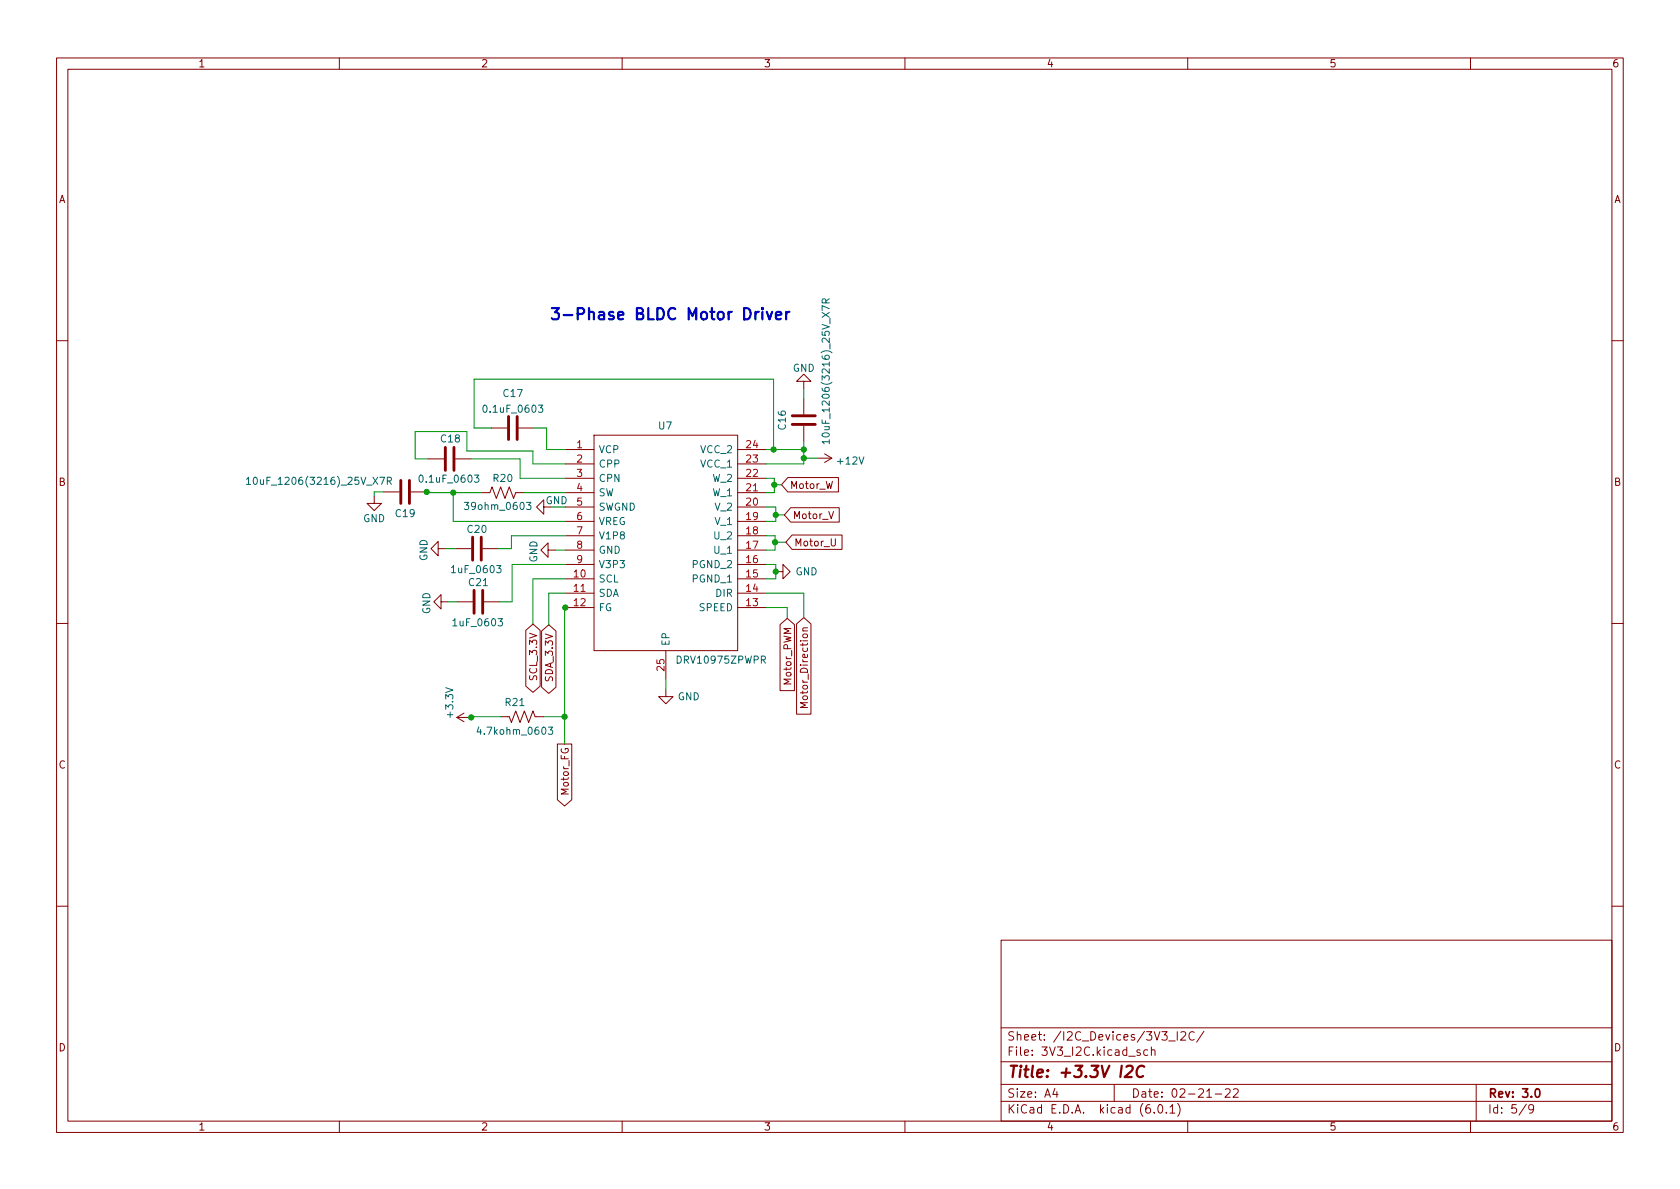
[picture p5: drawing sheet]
<svg xmlns="http://www.w3.org/2000/svg" width="297mm" height="210mm" viewBox="0 0 297 210" stroke-linecap="round" stroke-linejoin="round" font-family="sans-serif">
<g fill="none" stroke="#840000" stroke-width=".18">
<path d="M10 10.2h277v190.1h-277zM12 12.2h273v186.1h-273zM60 10.2v2M110 10.2v2M160 10.2v2M210 10.2v2M260 10.2v2M10 60.2h2M86.9 75.7h2.8M91.7 75.7h2.8M99.9 79.5h5.1M105 77h25.4v38.1h-25.4z"/>
<path d="M130.4 79.5h5.1M142.1 67.4h1.3l-1.3-1.2-1.3 1.2h1.3v1.3M142.1 70.5v2.8M142.1 75.3v2.8M285 60.2h2M66.2 87.8v1.2h1.2l-1.2 1.3-1.3-1.3h1.3M67.8 87h2.8M72.6 87h2.8M75.7 81.1h2.8M77.5 97v-1.2l-1.3 1.2 1.3 1.3v-1.3h1.2M80.5 97h2.8M80.5 81.1h2.8"/>
<path d="M85.1 87.1h1.5l.4-1 .8 2 .7-2 .8 2 .7-2 .8 2 .4-1h1.5M85.3 97h2.8M96.1 89.7v-1.3l-1.2 1.3 1.2 1.2v-1.2h1.3M96.9 97.3v-1.3l-1.3 1.3 1.3 1.2v-1.2h1.3M99.9 99.8h5.1M99.9 97.3h5.1M99.9 94.7h5.1M99.9 92.2h5.1M99.9 82h5.1M99.9 89.7h5.1M99.9 87.1h5.1M99.9 84.6h5.1"/>
<path d="M130.4 99.8h5.1M130.4 97.3h5.1M130.4 94.7h5.1M130.4 92.2h5.1M130.4 82h5.1M130.4 89.7h5.1M130.4 87.1h5.1M130.4 84.6h5.1M139.3 84.4h8.9v2.6h-8.9l-1.1-1.3zM139.8 89.8h8.6v2.5h-8.6l-1.1-1.2zM140 94.6h8.9v2.5h-8.9l-1.1-1.2zM144.5 81h2.6"/>
<path d="M145.8 80.3l1.3 .7M146.5 90.4l.5 1.3 .4-1.3M147 95.3v1l.2 .2h.4l.1-.2v-1M147.1 81l-1.3 .8M10 110.2h2M78 106.4v-1.2l-1.3 1.2 1.3 1.3v-1.3h1.2M80.8 106.4h2.8M85.6 106.4h2.8M93 111.5l1.2-1.1 1.3 1.1v9.8l-1.3 1.1-1.2-1.1zM95.8 111.6l1.2-1.1 1.3 1.1v9.9l-1.3 1.1-1.2-1.1zM99.9 102.4h5.1M99.9 104.9h5.1"/>
<path d="M99.9 107.4h5.1M117.7 115.1v5M130.4 102.4h5.1M130.4 104.9h5.1M130.4 107.4h5.1M137.2 101.1h1.2v-1.3l1.3 1.3-1.3 1.3v-1.3M137.9 110.5l1.3-1.2 1.3 1.2v11.6h-2.6zM140.8 110.3l1.3-1.1 1.3 1.1v16h-2.6zM142.8 111l-.8 .1-.1 .3 .2 .2M285 110.2h2M80.8 126.9h2.5M80.8 126.9l1.2 .7"/>
<path d="M82 126.1l-1.2 .8M88.5 126.7h1.5l.4 1.1 .8-2.1 .7 2.1 .8-2.1 .8 2.1 .7-2.1 .4 1h1.5M98.6 131.6h2.5v9.8l-1.3 1.1-1.2-1.1zM117.7 121.9v1.3h1.3l-1.3 1.3-1.2-1.3h1.2M142.8 124.3h-1.3l.9 .4-.9 .4h1.3M10 160.2h2M177 166.3h108v32h-108zM285 160.2h2M60 198.3v2M110 198.3v2M160 198.3v2M177 194.8h108"/>
<path d="M177 191.8h108M177 187.8h108M177 181.8h108M186.5 192.5l-.4 1h1M186.9 193v1M197 191.8v3M201.6 185.7l-.4-.1-.2 .2 .1 .3 .5 .1v.4h-.6M202.9 185.7l-.4-.1-.3 .3v.4l.2 .3h.5M203.6 185.8l.2-.2 .3 .1 .1 .9M203.6 185.1v1.5M204.1 196.7v.1M204.9 195.4l.2-.1a.81 .81 0 0 1 .6 .7 .81 .81 0 0 1-.3 .8h-.2a.81 .81 0 0 1-.6-.6 .81 .81 0 0 1 .3-.8z"/>
<path d="M206.2 196.7v.1M206.6 184.1h1.2M206.9 195.8l.4-.5v1.5M206.9 196.8h.8M208.1 182.4v1.5M208.2 195.1a1.72 1.72 0 0 1 0 2.3M208.8 182.6l.6-.2 .2 .2v.3l-.9 1h.9M210 198.3v2M211.1 182.6a.6 .6 0 0 0-.7 0 .6 .6 0 0 0-.2 .7 .56 .56 0 0 0 .3 .6 .56 .56 0 0 0 .6-.1M212.9 182.4l-1.3 1.9M214.9 193.5h1.1M216.6 192.7l.6-.2 .2 .2 .1 .3-.9 1h.9"/>
<path d="M218.1 192.7l.5-.2 .3 .2v.3l-.9 1h.9M260 198.3v2M261 191.8v6.5M269.9 195.3l-1.3 1.9M271.2 196l-.3 .3h-.3l-.3-.3 .1-.6 .5-.1 .2 .2a.99 .99 0 0 1-.4 1.3h-.3"/>
</g>
<path d="M271.6 192.6l.2-.1a.82 .82 0 0 1 .6 .7 .82 .82 0 0 1-.3 .8h-.2a.81 .81 0 0 1-.6-.6 .81 .81 0 0 1 .3-.8z" fill="none" stroke="#840000" stroke-width=".3"/>
<path d="M199.2 188.7l.3-.2h.5a.45 .45 0 0 1 .3 .5l-.2 .3-1.3 1.2h1.3M202.3 188.7a.88 .88 0 0 0-1-.1 .88 .88 0 0 0-.3 1 .69 .69 0 0 0 .3 .8 .69 .69 0 0 0 .8-.1" fill="none" stroke="#840000" stroke-width=".4"/>
<path d="M78.7 79.1v4.1M80.3 79.1v4.1M89.9 73.7v4M91.4 73.7v4M140.1 73.5h4M140.1 75.1h4M70.9 85v4M72.4 85v4M83.6 95v4.1M85.1 95v4.1M83.8 104.4v4.1M85.3 104.4v4.1" fill="none" stroke="#840000" stroke-width=".51"/>
<g fill="none" stroke="#006464" stroke-width=".18">
<path d="M146 53.6v-.6l-.2-.2-.3 .1-.1 .7h1.2M146.6 52.8l-.6 .5M95.2 71.6h.8l-.5 .5 .4 .1v.6l-.2 .1-.5-.1M146.6 78.1h-1.2l.3 .4M146.6 77.7v.8M43.6 84.8l.3-.4v1.3M43.6 85.7h.7M68.5 85.1l.6-.1 .1-.2-.1-.3-.6-.1v1.3M68.8 85.1l.4 .6M82.1 88.8h.8l-.5 .5 .4 .1v.6l-.2 .1-.5-.1M83.9 84h.8l-.5 .5 .4 .1v.6l-.2 .1-.5-.1M93.1 88.8h.8l-.4 .5 .3 .1v.6l-.2 .1-.5-.1"/>
<path d="M84.7 128.5l-.3 .9h.7M96.9 128.6h.8l-.4 .5 .4 .1v.5l-.2 .2-.6-.2"/>
</g>
<path d="M134.8 54.5l-.1 .1 .1 .1 .1-.1-.1-.1v.2M134.8 55.1v1.4M135.6 55.1l.5 1.4 .4-1.4M137.2 55.8l.9-.2v-.4l-.6-.1-.3 .3 .1 1 .2 .1 .6-.1M139 55.1v1.4M139.6 55.1a.51 .51 0 0 0-.6 .4" fill="none" stroke="#0000c2" stroke-width=".4"/>
<g fill="none" stroke="#009600" stroke-width=".18">
<path d="M86.9 75.7h-3.1v-8.6h53v12.4M94.5 75.7h2.1v3.8h3.3M135.5 79.5h6.6M142.1 68.7v1.8M142.1 78.1v3.9h-6.6M67.8 87h-1.6v.8M75.4 87v.1h9.7M75.7 81.1h-2.3v-4.8h9.1v3.5h11.7v2.2h5.7M78.7 97h1.8M80.1 87.1v5.1h19.8M83.3 81.1h8.6v3.5h8M92.7 87.1h7.2"/>
<path d="M98.2 97.3h1.7M99.9 99.8h-9.3v6.6h-2.2M99.9 94.7h-9.5v2.3h-2.3M135.5 84.6h1.4v2.5h-1.4M135.5 89.7h1.7v2.5h-1.7M135.5 94.7h1.5v2.6h-1.5M135.5 99.8h1.7v2.6h-1.7M136.9 85.7h1.3M137 95.9h1.9M137.2 91.1h1.5M142.1 81h2.4M79.2 106.4h1.6"/>
<path d="M99.9 107.4h-.1v24.2M99.9 104.9h-2.9v5.6M99.9 102.4h-5.7v8M135.5 107.4h3.7v1.9M135.5 104.9h6.6v4.3M88.5 126.7h-5.2v.2M96.1 126.7h3.7M117.7 120.1v1.8"/>
</g>
<g fill="#009600" stroke="#009600" stroke-width=".18">
<circle cx="99.8" cy="126.7" r=".46"/>
<circle cx="83.3" cy="126.9" r=".46"/>
<circle cx="136.9" cy="85.7" r=".46"/>
<circle cx="137" cy="95.9" r=".46"/>
<circle cx="137.2" cy="91.1" r=".46"/>
<circle cx="136.8" cy="79.5" r=".46"/>
<circle cx="142.1" cy="79.5" r=".46"/>
<circle cx="142.1" cy="81" r=".46"/>
<circle cx="137.2" cy="101.1" r=".46"/>
<circle cx="99.9" cy="107.4" r=".46"/>
<circle cx="75.4" cy="87" r=".46"/>
<circle cx="80.1" cy="87.1" r=".46"/>
</g>
<text font-size="2.8" fill="#0000c2" x="97" y="56.6">3-Phase BLDC Motor Driver</text>
<text font-size="2.8" fill="#840000" x="178" y="190.6">Title: +3.3V I2C</text>
<g font-size="2.1" fill="#840000">
<text x="178" y="184">Sheet: /I2C_Devices/3V3_I2C/</text>
<text x="178" y="186.7">File: 3V3_I2C.kicad_sch</text>
<text x="178" y="196.9">KiCad E.D.A. kicad (6.0.1)</text>
<text x="178" y="194.1">Size: A4</text>
<text x="200" y="194.1">Date: 02-21-22</text>
<text x="263" y="194.1">Rev: 3.0</text>
<text x="263" y="196.9">Id: 5/9</text>
</g>
<g font-size="1.8" fill="#840000">
<text x="35" y="11.9">1</text>
<text x="85" y="11.9">2</text>
<text x="135" y="11.9">3</text>
<text x="185" y="11.9">4</text>
<text x="235" y="11.9">5</text>
<text x="285" y="11.9">6</text>
<text x="10.3" y="35.9">A</text>
<text x="285.3" y="35.9">A</text>
<text x="10.3" y="85.9">B</text>
<text x="139.6" y="86.4">Motor_W</text>
<text x="285.3" y="85.9">B</text>
<text x="140.1" y="91.8">Motor_V</text>
<text x="140.4" y="96.6">Motor_U</text>
<text x="95" y="119.9" transform="rotate(-90 95 119.9)">SCL_3.3V</text>
<text x="97.8" y="120.3" transform="rotate(-90 97.8 120.3)">SDA_3.3V</text>
<text x="139.9" y="121" transform="rotate(-90 139.9 121)">Motor_PWM</text>
<text x="142.8" y="124.2" transform="rotate(-90 142.8 124.2)">Motor_Direction</text>
<text x="10.3" y="135.9">C</text>
<text x="285.3" y="135.9">C</text>
<text x="100.5" y="140.4" transform="rotate(-90 100.5 140.4)">Motor_FG</text>
<text x="10.3" y="185.9">D</text>
<text x="285.3" y="185.9">D</text>
<text x="35" y="199.9">1</text>
<text x="85" y="199.9">2</text>
<text x="135" y="199.9">3</text>
<text x="185" y="199.9">4</text>
<text x="235" y="199.9">5</text>
<text x="285" y="199.9">6</text>
</g>
<g font-size="1.8" fill="#006464">
<text x="140.1" y="65.7">GND</text>
<text x="89.1" y="70.2">C17</text>
<text x="85.9" y="73">0.1uF_0603</text>
<text x="116.5" y="75.9">U7</text>
<text x="138.9" y="75.9" transform="rotate(-90 138.9 75.9)">C16</text>
<text x="146.7" y="77" transform="rotate(-90 146.7 77)">10uF_1206(3216)_25V_X7R</text>
<text x="78" y="78.2">C18</text>
<text x="105.8" y="80.1">VCP</text>
<text x="105.8" y="82.7">CPP</text>
<text x="124" y="82.7">VCC_1</text>
<text x="124" y="80.1">VCC_2</text>
<text x="148.2" y="82.1">+12V</text>
<text x="45" y="85.7">10uF_1206(3216)_25V_X7R</text>
<text x="74.6" y="85.3">0.1uF_0603</text>
<text x="87.3" y="85.2">R20</text>
<text x="105.8" y="85.2">CPN</text>
<text x="105.8" y="87.8">SW</text>
<text x="126" y="87.8">W_1</text>
<text x="126" y="85.2">W_2</text>
<text x="64.2" y="92.3">GND</text>
<text x="70" y="91.4">C19</text>
<text x="82.7" y="90.2">39ohm_0603</text>
<text x="82.7" y="94.2">C20</text>
<text x="105.8" y="90.3">SWGND</text>
<text x="105.8" y="92.8">VREG</text>
<text x="105.8" y="95.4">V1P8</text>
<text x="126.4" y="95.4">U_2</text>
<text x="126.5" y="92.8">V_1</text>
<text x="126.5" y="90.3">V_2</text>
<text x="75.6" y="99.2" transform="rotate(-90 75.6 99.2)">GND</text>
<text x="80.2" y="101.3">1uF_0603</text>
<text x="95" y="99.5" transform="rotate(-90 95 99.5)">GND</text>
<text x="105.8" y="97.9">GND</text>
<text x="105.8" y="100.5">V3P3</text>
<text x="122.6" y="100.5">PGND_2</text>
<text x="126.4" y="97.9">U_1</text>
<text x="140.6" y="101.7">GND</text>
<text x="83" y="103.6">C21</text>
<text x="105.8" y="103">SCL</text>
<text x="105.8" y="105.5">SDA</text>
<text x="122.6" y="103">PGND_1</text>
<text x="126.6" y="105.5">DIR</text>
<text x="76.1" y="108.6" transform="rotate(-90 76.1 108.6)">GND</text>
<text x="80.4" y="110.7">1uF_0603</text>
<text x="105.8" y="108.1">FG</text>
<text x="123.7" y="108.1">SPEED</text>
<text x="118.4" y="114.3" transform="rotate(-90 118.4 114.3)">EP</text>
<text x="120" y="117.3">DRV10975ZPWPR</text>
<text x="89.4" y="124.8">R21</text>
<text x="119.8" y="123.8">GND</text>
<text x="80.1" y="126.7" transform="rotate(-90 80.1 126.7)">+3.3V</text>
<text x="85" y="129.9">4.7kohm_0603</text>
</g>
<g font-size="1.8" fill="#a90000">
<text x="102" y="79.2">1</text>
<text x="102" y="81.8">2</text>
<text x="132" y="81.8">23</text>
<text x="132" y="79.2">24</text>
<text x="102" y="84.3">3</text>
<text x="102" y="86.9">4</text>
<text x="102" y="89.4">5</text>
<text x="132" y="89.4">20</text>
<text x="132" y="86.9">21</text>
<text x="132" y="84.3">22</text>
<text x="102" y="91.9">6</text>
<text x="102" y="94.5">7</text>
<text x="132" y="94.5">18</text>
<text x="132" y="91.9">19</text>
<text x="102" y="97">8</text>
<text x="102" y="99.6">9</text>
<text x="132" y="99.6">16</text>
<text x="132" y="97">17</text>
<text x="101.5" y="102.1">10</text>
<text x="101.5" y="104.6">11</text>
<text x="101.5" y="107.2">12</text>
<text x="132" y="107.2">13</text>
<text x="132" y="104.6">14</text>
<text x="132" y="102.1">15</text>
<text x="117.5" y="118.6" transform="rotate(-90 117.5 118.6)">25</text>
</g>
<text font-size="1.8" fill="#009600" x="96.4" y="89.1">GND</text>
</svg>
